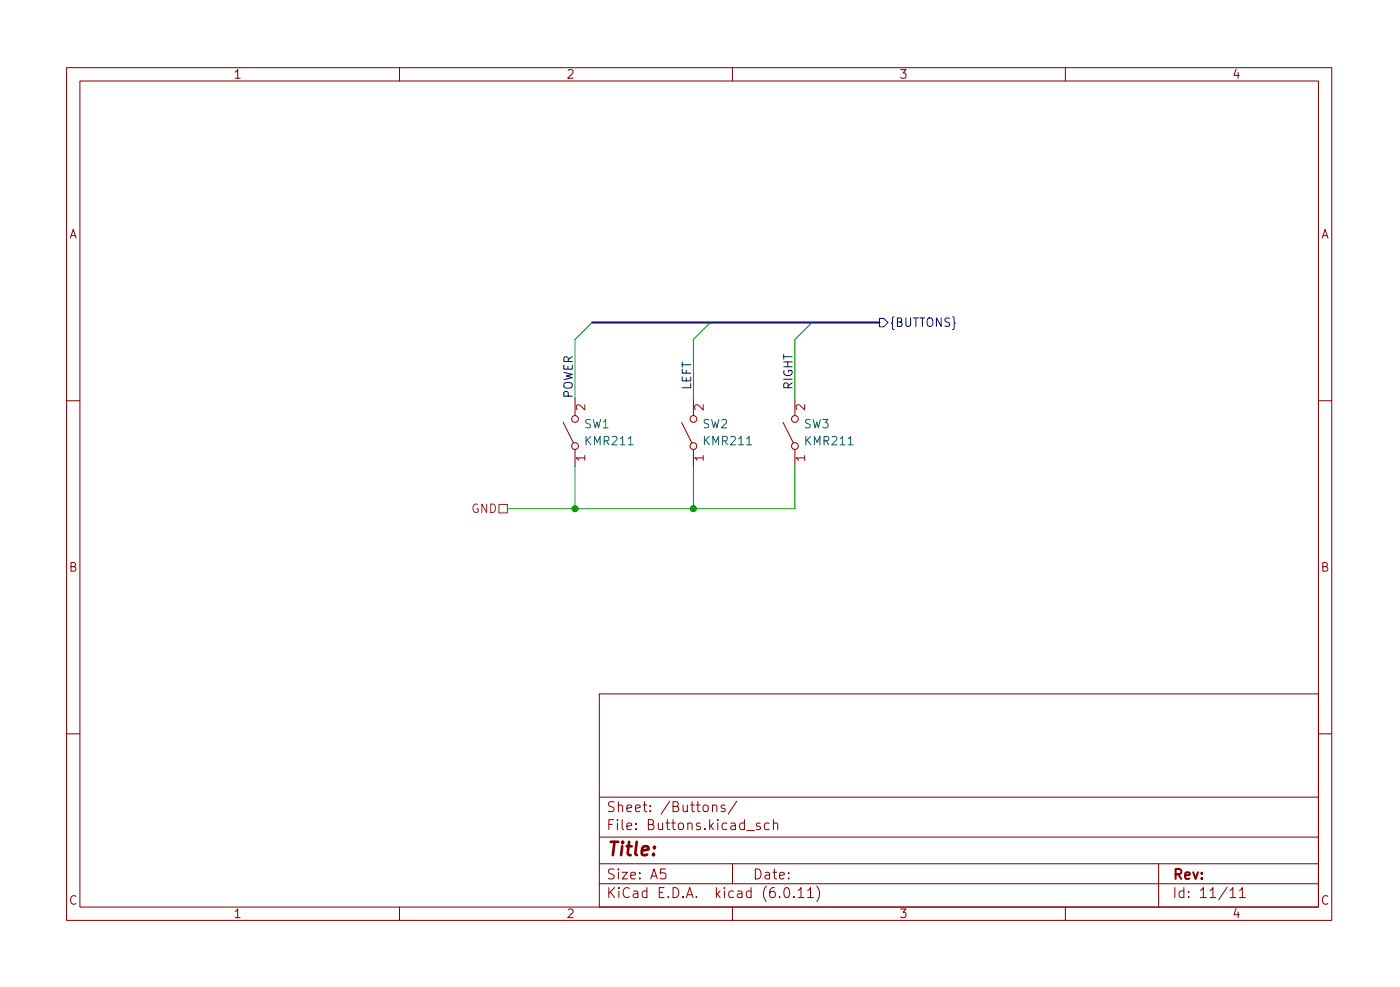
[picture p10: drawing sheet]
<svg xmlns="http://www.w3.org/2000/svg" width="210mm" height="148mm" viewBox="0 0 210 148" stroke-linecap="round" stroke-linejoin="round" font-family="sans-serif">
<g fill="none" stroke="#840000" stroke-width=".15">
<path d="M10 10.2h190v128h-190zM12 12.2h186v124h-186zM60 10.2v2M110 10.2v2M160 10.2v2M86.4 59.9v2.5M104.1 59.9v2.5M119.4 59.9v2.5M10 60.2h2M84.6 63.4l1.5 3.1M86.4 67.5v2.5M102.4 63.4l1.5 3.1"/>
<path d="M104.1 67.5v2.5M117.6 63.4l1.5 3.1M119.4 67.5v2.5M198 60.2h2M10 110.2h2M90 104.2h108v32h-108zM90 119.7h108M198 110.2h2M60 136.2v2M90 132.7h108M90 129.7h108M90 125.7h108"/>
<path d="M95.5 124.4v.1M95.5 123.6v.2M97.7 121.7v.1M97.7 120.9v.2M108.9 120.9l-.4-.1-.2 .3 .1 .2 .5 .1v.4h-.6M110 136.2v2M110 129.7v3M110.7 120.3l-1.3 1.9M115.5 123.6l-.4-.1-.3 .3v.5l.1 .2h.6M116.2 123.7a.37 .37 0 0 1 .6 .1v.7M116.2 123v1.5M122.7 133a1.72 1.72 0 0 1 0 2.3"/>
<path d="M160 136.2v2M174 129.7v6.5M186.2 133.7l.4-.5v1.5M186.2 134.7h.8"/>
<circle cx="86.4" cy="62.9" r=".51"/>
<circle cx="86.4" cy="67" r=".51"/>
<circle cx="104.1" cy="62.9" r=".51"/>
<circle cx="104.1" cy="67" r=".51"/>
<circle cx="119.4" cy="62.9" r=".51"/>
<circle cx="119.4" cy="67" r=".51"/>
</g>
<path d="M87.8 68.7h-1.2l.3 .4M87.8 60.8v.7l-.9-.7h-.2l-.1 .2 .1 .5M105.6 68.7h-1.3l.4 .4M105.6 60.8v.7l-.9-.7h-.2l-.2 .2 .2 .5M120.8 68.7h-1.2l.3 .4M120.8 60.8v.7l-.9-.7h-.2l-.1 .2 .1 .5" fill="none" stroke="#a90000" stroke-width=".15"/>
<path d="M94.4 66.8h.7M112.1 66.8h.8M127.4 66.8h.7" fill="none" stroke="#006464" stroke-width=".15"/>
<path d="M74.9 75.7h1.3v1.3h-1.3z" fill="none" stroke="#725600" stroke-width=".15"/>
<path d="M132.1 47.8h.6l.6 .6-.6 .7h-.6z" fill="none" stroke="#000084" stroke-width=".15"/>
<path d="M88.9 48.4h43.2" fill="none" stroke="#000084" stroke-width=".3"/>
<path d="M88.9 48.4l-2.5 2.6v8.9M106.7 48.4l-2.6 2.6v8.9M121.9 48.4l-2.5 2.6v8.9M86.4 70v6.4M104.1 70v6.4M119.4 70v6.4h-43.2" fill="none" stroke="#009600" stroke-width=".15"/>
<g fill="#009600" stroke="#009600" stroke-width=".15">
<circle cx="86.4" cy="76.4" r=".46"/>
<circle cx="104.1" cy="76.4" r=".46"/>
</g>
<text font-size="2.8" fill="#840000" x="91" y="129.1">Title:</text>
<g font-size="2.1" fill="#840000">
<text x="91" y="125.1">File:</text>
<text x="91" y="122.4">Sheet:</text>
<text x="97.4" y="125.1">Buttons.kicad_sch</text>
<text x="99.2" y="122.4">/Buttons/</text>
<text x="91" y="135.3">KiCad</text>
<text x="91" y="132.5">Size:</text>
<text x="97.7" y="132.5">A5</text>
<text x="98.7" y="135.3">E.D.A.</text>
<text x="107.6" y="135.3">kicad</text>
<text x="113" y="132.5">Date:</text>
<text x="114.8" y="135.3">(6.0.11)</text>
<text x="176" y="132.5">Rev:</text>
<text x="176" y="135.3">Id:</text>
<text x="180.1" y="135.3">11/11</text>
</g>
<g font-size="1.8" fill="#840000">
<text x="35" y="12.2">1</text>
<text x="85" y="12.2">2</text>
<text x="135" y="12.2">3</text>
<text x="185" y="12.2">4</text>
<text x="10.4" y="36.2">A</text>
<text x="198.4" y="36.2">A</text>
<text x="10.3" y="86.2">B</text>
<text x="198.3" y="86.2">B</text>
<text x="10.3" y="136.2">C</text>
<text x="198.3" y="136.2">C</text>
<text x="35" y="138.2">1</text>
<text x="85" y="138.2">2</text>
<text x="135" y="138.2">3</text>
<text x="185" y="138.2">4</text>
</g>
<text font-size="1.8" fill="#000084" x="133.5" y="49.4">{BUTTONS}</text>
<g font-size="1.8" fill="#0f0f0f">
<text x="86" y="59.9" transform="rotate(-90 86 59.9)">POWER</text>
<text x="103.8" y="58.6" transform="rotate(-90 103.8 58.6)">LEFT</text>
<text x="119" y="58.6" transform="rotate(-90 119 58.6)">RIGHT</text>
</g>
<g font-size="1.8" fill="#006464">
<text x="87.6" y="64.7">SW1</text>
<text x="105.4" y="64.7">SW2</text>
<text x="120.7" y="64.7">SW3</text>
<text x="87.6" y="67.2">KMR211</text>
<text x="105.4" y="67.2">KMR211</text>
<text x="120.7" y="67.2">KMR211</text>
</g>
<g font-size="1.8" fill="#a90000">
<text x="88.7" y="69.4" transform="rotate(-90 88.7 69.4)">1</text>
<text x="106.4" y="69.4" transform="rotate(-90 106.4 69.4)">1</text>
<text x="121.7" y="69.4" transform="rotate(-90 121.7 69.4)">1</text>
</g>
<text font-size="1.8" fill="#725600" x="70.7" y="77.4">GND</text>
</svg>
